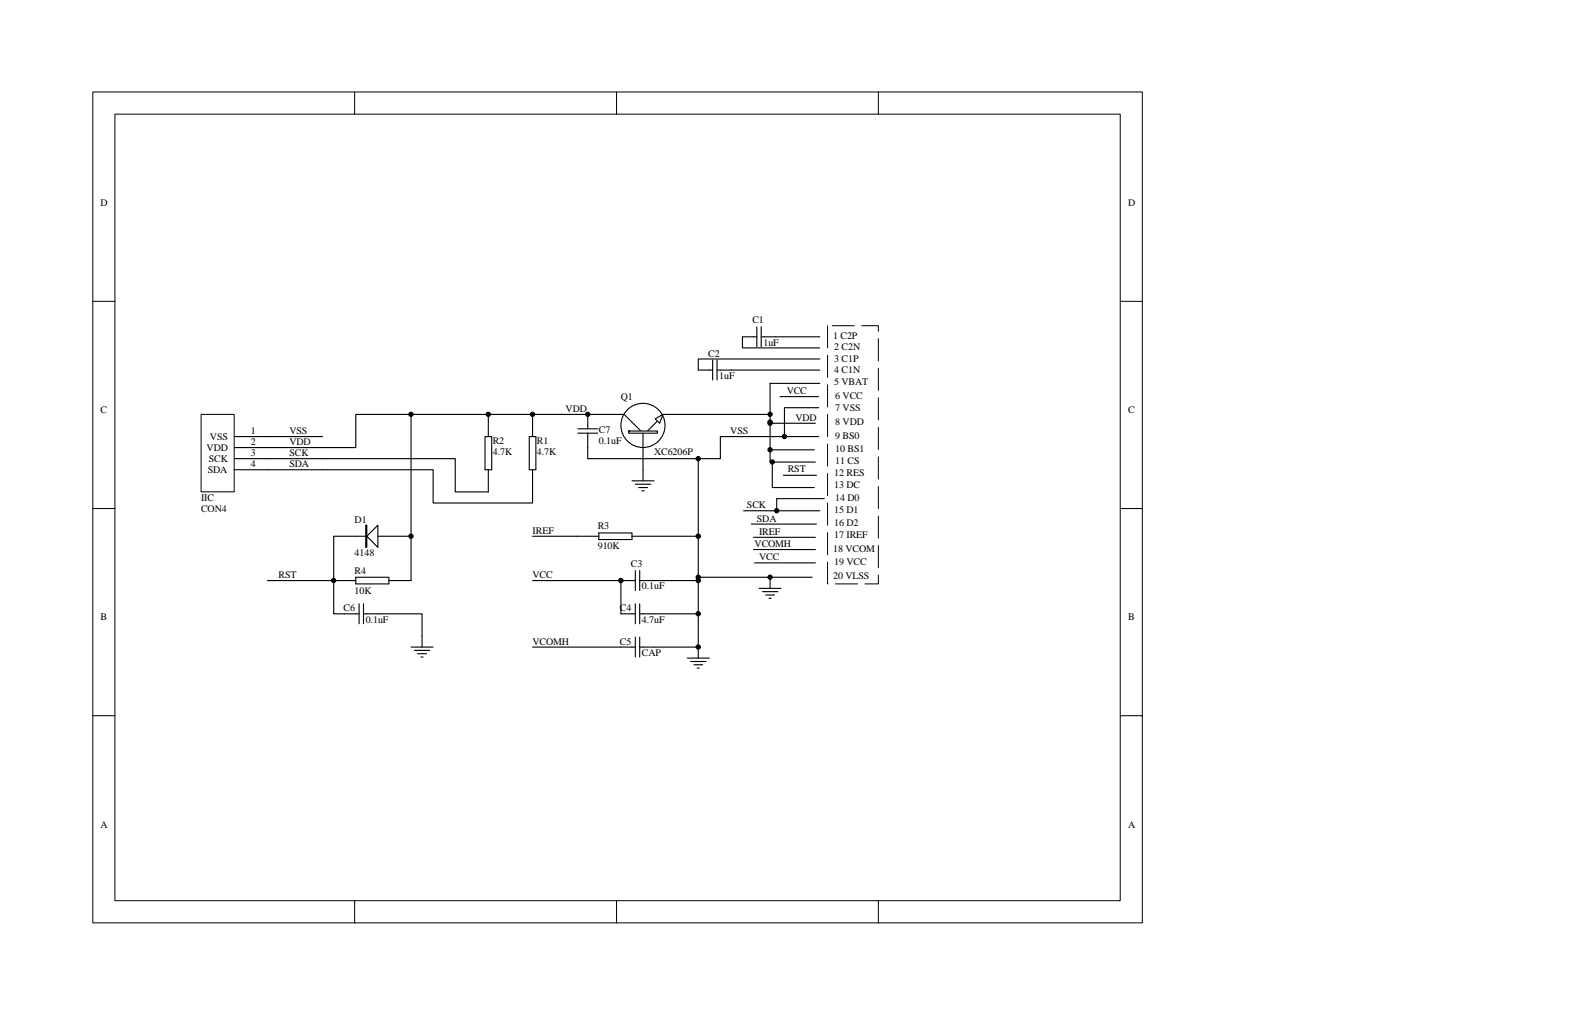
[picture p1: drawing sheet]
<svg xmlns="http://www.w3.org/2000/svg" width="432mm" height="279mm" viewBox="0 0 432 279" stroke-linecap="round" stroke-linejoin="round" font-family="sans-serif">
<g fill="none" stroke="#000" stroke-width=".28">
<path d="M25.5 25.3h288.7v228.5h-288.7zM31.6 31.4h276.5v216.3h-276.5zM97.5 25.3v6.1M169.6 25.3v6.1M241.6 25.3v6.1M25.5 82.9h6.1M308.1 82.9h6.1M25.5 139.8h6.1M308.1 139.8h6.1M25.5 196.8h6.1M308.1 196.8h6.1M97.5 247.7v6.1"/>
<path d="M169.6 247.7v6.1M241.6 247.7v6.1"/>
</g>
<path d="M196 99v5.5M197.2 99v5.5M208.2 89.9v5.5M208.2 92.6h-4v3.1h21.3M209.4 92.6h16.1M209.4 89.9v5.5M225.5 98.7h-33.5v3.1h4M164.7 114h7l4.6 4.5M176.8 118.5v10.7M180.8 115.8l-2.7 2.7M182.3 114h6.7M225.5 101.8h-28.3" fill="none" stroke="#000" stroke-width=".3"/>
<g fill="#fff" stroke="#000" stroke-width=".3">
<path d="M180.2 115.2l2.1-1.2-.9 2.4z"/>
<path d="M172.9 118.5v.6h7.9v-.6z" fill-rule="evenodd"/>
</g>
<g fill="none" stroke="#000" stroke-width=".3">
<path d="M73.5 120.1h15.2M73.5 123.1h15.2M73.5 126.1h15.2M73.5 129.2h15.2M173.8 132.2h6.1M174.7 133.2h4.3M175.6 134.1h2.5M176.6 135h.6M176.8 129.2v3M198.1 123.1v3h-21.3M211.8 158.8v3M208.8 161.8h6"/>
<path d="M209.7 162.7h4.2M210.6 163.6h2.4M211.5 164.5h.6"/>
<circle cx="176.8" cy="117" r="6.1"/>
</g>
<path d="M55.3 114h9.1v21.3h-9.1z" fill="#fff"/>
<path d="M55.3 114h9.1v21.3h-9.1z" fill="none" stroke="#000" stroke-width=".28"/>
<g fill="none" stroke="#000" stroke-width=".3">
<path d="M113.1 114v45.7h-6.1M134.3 114v6.1M146.5 114v6.1M158.9 117.9h5.5M158.9 119.1h5.5M161.6 119.1v7h15.2M161.6 114v3.9M164.7 114h-66.8v9.1h-9.2M64.4 120.1h9.1M64.4 123.1h9.1M64.4 126.1h9.1M64.4 129.2h9.1"/>
<path d="M88.7 126.1h36.5v9.2h9.1v-6.1M133.4 120.1h1.8v9.1h-1.8zM145.6 120.1h1.8v9.1h-1.8zM146.5 129.2v9.1h-27.4v-9.1h-30.4M192 126.1v54.9M73.5 159.7h18.3v9.1h7M91.8 159.7h6.1M91.8 147.5h21.3M97.9 158.8h9.1v1.8h-9.1zM146.5 147.5h18.2M146.5 159.7h24.3v9.1h3.9M164.7 146.6h9.1v1.8h-9.1z"/>
<path d="M170.8 159.7h3.9M174.7 156.9v5.5M175.9 156.9v5.5M175.9 159.7h16.1M192 147.5h-18.2M98.8 166.1v5.4M100 166.1v5.4M100 168.8h16.1v9.1M113.1 177.9h6M114 178.9h4.2M114.9 179.8h2.4M146.5 177.9h28.2"/>
<path d="M174.7 166.1v5.4M174.7 175.2v5.5M175.9 166.1v5.4M175.9 168.8h16.1M175.9 177.9h16.1M175.9 175.2v5.5M115.8 180.7h.6M189 181h6.1M189.9 181.9h4.3M190.8 182.8h2.5M191.7 183.7h.6"/>
</g>
<g fill="#fff" stroke="#000" stroke-width=".3">
<path d="M103.9 144.4v6.1l-3-3z"/>
<path d="M100.6 144.4h.3v6.1h-.3z" fill-rule="evenodd"/>
</g>
<g fill="none" stroke="#000" stroke-width=".3">
<path d="M211.8 116.1v7.6h12.1M211.8 114v2.4h12.5M214.5 109.1h10.7M225.2 112.1h-9.4v8M225.5 105.4h-13.7v8.6h-22.8M211.8 123.7v3.4h12.5M212.4 127.1v7h11.5M215.5 130.7h9.1M225.2 120.1h-27.1v3M226.7 137.1h-13.1v3.4M91.8 147.5v12.2M192 158.8h31.4"/>
<path d="M204.5 140.5h21M206.6 144.1h18M207.2 147.8h17.1M207.2 151.1h17.1M207.5 154.8h16.8"/>
</g>
<g fill="#000" stroke="#000" stroke-width=".28">
<circle cx="113" cy="113.9" r=".59"/>
<circle cx="134.3" cy="113.9" r=".59"/>
<circle cx="146.5" cy="113.9" r=".59"/>
<circle cx="161.6" cy="113.9" r=".59"/>
<circle cx="211.8" cy="116.4" r=".6"/>
<circle cx="211.8" cy="113.9" r=".59"/>
<circle cx="211.8" cy="116.1" r=".59"/>
<circle cx="192" cy="126.1" r=".6"/>
<circle cx="211.8" cy="123.7" r=".6"/>
<circle cx="212.4" cy="127" r=".6"/>
<circle cx="215.7" cy="120" r=".6"/>
<circle cx="91.8" cy="159.6" r=".6"/>
<circle cx="113" cy="147.5" r=".6"/>
<circle cx="170.8" cy="159.6" r=".61"/>
<circle cx="192" cy="147.5" r=".61"/>
<circle cx="192" cy="159.6" r=".61"/>
<circle cx="192" cy="158.7" r=".6"/>
<circle cx="211.8" cy="158.7" r=".59"/>
<circle cx="213.6" cy="140.4" r=".6"/>
<circle cx="192" cy="168.8" r=".6"/>
<circle cx="192" cy="177.9" r=".6"/>
</g>
<path d="M227.6 89.6v71h14v-71h-14" fill="none" stroke="#000" stroke-width=".28" stroke-dasharray="6.1 2"/>
<g font-size="2.8">
<text x="27.6" y="56.6">D</text>
<text x="310.3" y="56.6">D</text>
<text x="206.9" y="88.9">C1</text>
<text x="210" y="95">1uF</text>
<text x="229.1" y="93.2">1 C2P</text>
<text x="194.8" y="98.1">C2</text>
<text x="229.4" y="96.2">2 C2N</text>
<text x="229.4" y="99.6">3 C1P</text>
<text x="197.8" y="104.2">1uF</text>
<text x="229.4" y="102.6">4 C1N</text>
<text x="229.4" y="106">5 VBAT</text>
<text x="27.6" y="113.6">C</text>
<text x="155.6" y="113.3">VDD</text>
<text x="170.8" y="109.9">Q1</text>
<text x="216.4" y="108.4">VCC</text>
<text x="229.7" y="109.6">6 VCC</text>
<text x="229.7" y="113">7 VSS</text>
<text x="310.3" y="113.6">C</text>
<text x="69" y="119.4">1</text>
<text x="79.6" y="119.4">VSS</text>
<text x="164.7" y="119.1">C7</text>
<text x="200.9" y="119.4">VSS</text>
<text x="218.8" y="115.7">VDD</text>
<text x="229.7" y="116.9">8 VDD</text>
<text x="56.8" y="124">VDD</text>
<text x="57.7" y="120.9">VSS</text>
<text x="69" y="122.4">2</text>
<text x="69" y="125.5">3</text>
<text x="79.6" y="122.4">VDD</text>
<text x="79.6" y="125.5">SCK</text>
<text x="135.5" y="122.1">R2</text>
<text x="135.5" y="125.2">4.7K</text>
<text x="147.7" y="122.1">R1</text>
<text x="147.7" y="125.2">4.7K</text>
<text x="164.7" y="122.1">0.1uF</text>
<text x="179.9" y="125.2">XC6206P</text>
<text x="229.7" y="120.6">9 BS0</text>
<text x="229.7" y="124.3">10 BS1</text>
<text x="57.1" y="130">SDA</text>
<text x="57.4" y="127">SCK</text>
<text x="69" y="128.5">4</text>
<text x="79.6" y="128.5">SDA</text>
<text x="216.7" y="129.8">RST</text>
<text x="229.4" y="131">12 RES</text>
<text x="229.7" y="127.6">11 CS</text>
<text x="55.3" y="137.7">IIC</text>
<text x="229.4" y="134.3">13 DC</text>
<text x="229.7" y="137.7">14 D0</text>
<text x="55.3" y="140.7">CON4</text>
<text x="97.5" y="143.8">D1</text>
<text x="205.4" y="139.8">SCK</text>
<text x="208.2" y="143.5">SDA</text>
<text x="229.4" y="141">15 D1</text>
<text x="146.5" y="146.8">IREF</text>
<text x="164.4" y="145.6">R3</text>
<text x="208.8" y="147.1">IREF</text>
<text x="229.4" y="144.7">16 D2</text>
<text x="229.4" y="148">17 IREF</text>
<text x="97.5" y="152.9">4148</text>
<text x="164.4" y="151.1">910K</text>
<text x="173.5" y="156">C3</text>
<text x="207.5" y="150.5">VCOMH</text>
<text x="208.8" y="154.1">VCC</text>
<text x="229.1" y="151.7">18 VCOM</text>
<text x="229.4" y="155.3">19 VCC</text>
<text x="76.6" y="159">RST</text>
<text x="97.5" y="157.8">R4</text>
<text x="146.5" y="159">VCC</text>
<text x="229.1" y="159.3">20 VLSS</text>
<text x="97.5" y="163.3">10K</text>
<text x="176.6" y="162.1">0.1uF</text>
<text x="27.6" y="170.6">B</text>
<text x="94.5" y="168.1">C6</text>
<text x="100.6" y="171.2">0.1uF</text>
<text x="170.5" y="168.1">C4</text>
<text x="176.6" y="171.2">4.7uF</text>
<text x="310.3" y="170.6">B</text>
<text x="146.5" y="177.3">VCOMH</text>
<text x="170.5" y="177.3">C5</text>
<text x="176.6" y="180.3">CAP</text>
<text x="27.6" y="227.6">A</text>
<text x="310.3" y="227.6">A</text>
</g>
</svg>
